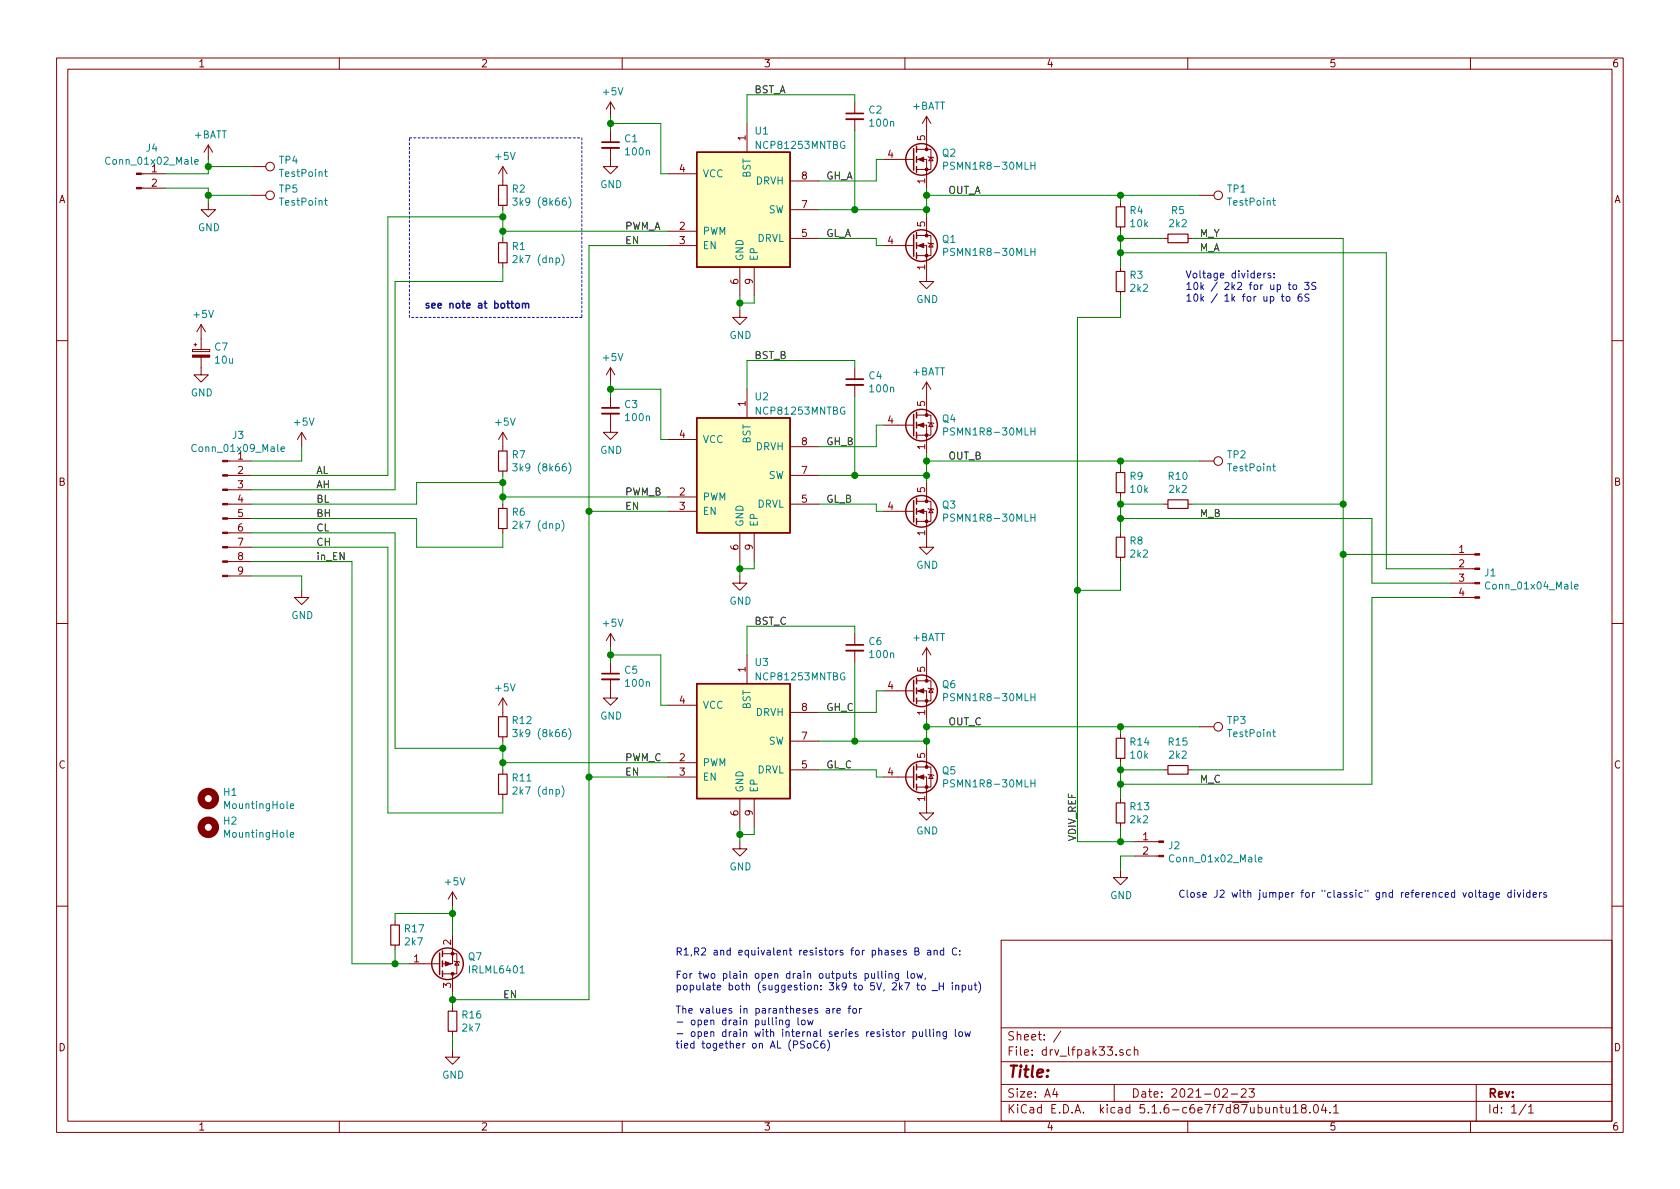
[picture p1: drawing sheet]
EESchema Schematic File Version 4
EELAYER 30 0
EELAYER END
$Descr A4 11693 8268
encoding utf-8
Sheet 1 1
Title ""
Date "2021-02-23"
Rev ""
Comp ""
Comment1 ""
Comment2 ""
Comment3 ""
Comment4 ""
$EndDescr
$Comp
L Transistor_FET:BUK7M6R3-40EX Q2
U 1 1
P 6350 1100
F 0 "Q2" H 6554 1146 50  0000 L CNN
F 1 "PSMN1R8-30MLH" H 6554 1055 50  0000 L CNN
F 2 "Package_TO_SOT_SMD:LFPAK33" H 6550 1025 50  0001 L CIN
F 3 "https://assets.nexperia.com/documents/data-sheet/BUK7M6R3-40E.pdf" V 6350 1100 50  0001 L CNN
	1    6350 1100
	1    0    0    -1  
$EndComp
$Comp
L Transistor_FET:BUK7M6R3-40EX Q1
U 1 1
P 6350 1700
F 0 "Q1" H 6554 1746 50  0000 L CNN
F 1 "PSMN1R8-30MLH" H 6554 1655 50  0000 L CNN
F 2 "Package_TO_SOT_SMD:LFPAK33" H 6550 1625 50  0001 L CIN
F 3 "https://assets.nexperia.com/documents/data-sheet/BUK7M6R3-40E.pdf" V 6350 1700 50  0001 L CNN
	1    6350 1700
	1    0    0    -1  
$EndComp
Wire Wire Line
	6450 1300 6450 1350
$Comp
L BLHeli_Drv_SIZ322DT:NCP81253MNTBG U1
U 1 1
P 5200 1450
F 0 "U1" H 5250 2000 50  0000 L CNN
F 1 "NCP81253MNTBG" H 5250 1900 50  0000 L CNN
F 2 "Package_DFN_QFN:DFN-8-1EP_2x2mm_P0.5mm_EP0.9x1.3mm" H 5200 1450 50  0001 C CNN
F 3 "" H 5200 1450 50  0001 C CNN
	1    5200 1450
	1    0    0    -1  
$EndComp
$Comp
L Device:C_Small C2
U 1 1
P 5950 800
F 0 "C2" H 6042 846 50  0000 L CNN
F 1 "100n" H 6042 755 50  0000 L CNN
F 2 "Capacitor_SMD:C_0603_1608Metric" H 5950 800 50  0001 C CNN
F 3 "~" H 5950 800 50  0001 C CNN
	1    5950 800 
	1    0    0    -1  
$EndComp
$Comp
L Device:C_Small C1
U 1 1
P 4250 1000
F 0 "C1" H 4342 1046 50  0000 L CNN
F 1 "100n" H 4342 955 50  0000 L CNN
F 2 "Capacitor_SMD:C_0603_1608Metric" H 4250 1000 50  0001 C CNN
F 3 "~" H 4250 1000 50  0001 C CNN
	1    4250 1000
	1    0    0    -1  
$EndComp
$Comp
L power:+5V #PWR0101
U 1 1
P 4250 800
F 0 "#PWR0101" H 4250 650 50  0001 C CNN
F 1 "+5V" H 4265 973 50  0000 C CNN
F 2 "" H 4250 800 50  0001 C CNN
F 3 "" H 4250 800 50  0001 C CNN
	1    4250 800 
	1    0    0    -1  
$EndComp
$Comp
L power:+BATT #PWR0102
U 1 1
P 6450 900
F 0 "#PWR0102" H 6450 750 50  0001 C CNN
F 1 "+BATT" H 6465 1073 50  0000 C CNN
F 2 "" H 6450 900 50  0001 C CNN
F 3 "" H 6450 900 50  0001 C CNN
	1    6450 900 
	1    0    0    -1  
$EndComp
$Comp
L power:GND #PWR0103
U 1 1
P 4250 1100
F 0 "#PWR0103" H 4250 850 50  0001 C CNN
F 1 "GND" H 4255 927 50  0000 C CNN
F 2 "" H 4250 1100 50  0001 C CNN
F 3 "" H 4250 1100 50  0001 C CNN
	1    4250 1100
	1    0    0    -1  
$EndComp
$Comp
L Connector:Conn_01x02_Male J4
U 1 1
P 950 1200
F 0 "J4" H 1058 1381 50  0000 C CNN
F 1 "Conn_01x02_Male" H 1058 1290 50  0000 C CNN
F 2 "Connector_PinHeader_2.54mm:PinHeader_1x02_P2.54mm_Vertical" H 950 1200 50  0001 C CNN
F 3 "~" H 950 1200 50  0001 C CNN
	1    950  1200
	1    0    0    -1  
$EndComp
$Comp
L Device:R_Small R3
U 1 1
P 7800 1950
F 0 "R3" H 7859 1996 50  0000 L CNN
F 1 "2k2" H 7859 1905 50  0000 L CNN
F 2 "Resistor_SMD:R_0603_1608Metric" H 7800 1950 50  0001 C CNN
F 3 "~" H 7800 1950 50  0001 C CNN
	1    7800 1950
	1    0    0    -1  
$EndComp
Wire Wire Line
	5700 1450 5950 1450
Connection ~ 6450 1450
Wire Wire Line
	6450 1450 6450 1500
Wire Wire Line
	5700 1250 6100 1250
Wire Wire Line
	6100 1250 6100 1100
Wire Wire Line
	6100 1100 6150 1100
Wire Wire Line
	5700 1650 6100 1650
Wire Wire Line
	6100 1650 6100 1700
Wire Wire Line
	6100 1700 6150 1700
Connection ~ 6450 1350
Wire Wire Line
	6450 1350 6450 1450
Wire Wire Line
	5200 850  5200 650 
Wire Wire Line
	5200 650  5950 650 
Wire Wire Line
	5950 650  5950 700 
Wire Wire Line
	5950 900  5950 1450
Connection ~ 5950 1450
Wire Wire Line
	5950 1450 6450 1450
Wire Wire Line
	4250 900  4250 850 
Wire Wire Line
	4250 850  4600 850 
Wire Wire Line
	4600 850  4600 1200
Wire Wire Line
	4600 1200 4650 1200
Wire Wire Line
	4250 800  4250 850 
Connection ~ 4250 850 
$Comp
L power:GND #PWR0104
U 1 1
P 5150 2150
F 0 "#PWR0104" H 5150 1900 50  0001 C CNN
F 1 "GND" H 5155 1977 50  0000 C CNN
F 2 "" H 5150 2150 50  0001 C CNN
F 3 "" H 5150 2150 50  0001 C CNN
	1    5150 2150
	1    0    0    -1  
$EndComp
Wire Wire Line
	5150 2150 5150 2100
Wire Wire Line
	5150 2100 5250 2100
Wire Wire Line
	5250 2100 5250 2050
Connection ~ 5150 2100
Wire Wire Line
	5150 2100 5150 2050
$Comp
L Device:R_Small R5
U 1 1
P 8200 1650
F 0 "R5" V 8004 1650 50  0000 C CNN
F 1 "2k2" V 8095 1650 50  0000 C CNN
F 2 "Resistor_SMD:R_0603_1608Metric" H 8200 1650 50  0001 C CNN
F 3 "~" H 8200 1650 50  0001 C CNN
	1    8200 1650
	0    1    1    0   
$EndComp
$Comp
L Device:R_Small R4
U 1 1
P 7800 1500
F 0 "R4" H 7859 1546 50  0000 L CNN
F 1 "10k" H 7859 1455 50  0000 L CNN
F 2 "Resistor_SMD:R_0603_1608Metric" H 7800 1500 50  0001 C CNN
F 3 "~" H 7800 1500 50  0001 C CNN
	1    7800 1500
	1    0    0    -1  
$EndComp
$Comp
L Device:R_Small R2
U 1 1
P 3500 1350
F 0 "R2" H 3559 1396 50  0000 L CNN
F 1 "3k9 (8k66)" H 3559 1305 50  0000 L CNN
F 2 "Resistor_SMD:R_0603_1608Metric" H 3500 1350 50  0001 C CNN
F 3 "~" H 3500 1350 50  0001 C CNN
	1    3500 1350
	1    0    0    -1  
$EndComp
$Comp
L Device:R_Small R1
U 1 1
P 3500 1750
F 0 "R1" H 3559 1796 50  0000 L CNN
F 1 "2k7 (dnp)" H 3559 1705 50  0000 L CNN
F 2 "Resistor_SMD:R_0603_1608Metric" H 3500 1750 50  0001 C CNN
F 3 "~" H 3500 1750 50  0001 C CNN
	1    3500 1750
	1    0    0    -1  
$EndComp
$Comp
L Transistor_FET:IRLML6402 Q7
U 1 1
P 3050 6700
F 0 "Q7" H 3254 6654 50  0000 L CNN
F 1 "IRLML6401" H 3254 6745 50  0000 L CNN
F 2 "Package_TO_SOT_SMD:SOT-23" H 3250 6625 50  0001 L CIN
F 3 "https://www.infineon.com/dgdl/irlml6402pbf.pdf?fileId=5546d462533600a401535668d5c2263c" H 3050 6700 50  0001 L CNN
	1    3050 6700
	1    0    0    1   
$EndComp
$Comp
L Device:R_Small R17
U 1 1
P 2750 6500
F 0 "R17" H 2809 6546 50  0000 L CNN
F 1 "2k7" H 2809 6455 50  0000 L CNN
F 2 "Resistor_SMD:R_0603_1608Metric" H 2750 6500 50  0001 C CNN
F 3 "~" H 2750 6500 50  0001 C CNN
	1    2750 6500
	1    0    0    -1  
$EndComp
$Comp
L power:+5V #PWR0105
U 1 1
P 3150 6300
F 0 "#PWR0105" H 3150 6150 50  0001 C CNN
F 1 "+5V" H 3165 6473 50  0000 C CNN
F 2 "" H 3150 6300 50  0001 C CNN
F 3 "" H 3150 6300 50  0001 C CNN
	1    3150 6300
	1    0    0    -1  
$EndComp
$Comp
L Connector:Conn_01x09_Male J3
U 1 1
P 1550 3600
F 0 "J3" H 1658 4181 50  0000 C CNN
F 1 "Conn_01x09_Male" H 1658 4090 50  0000 C CNN
F 2 "Connector_PinHeader_2.54mm:PinHeader_1x09_P2.54mm_Vertical" H 1550 3600 50  0001 C CNN
F 3 "~" H 1550 3600 50  0001 C CNN
	1    1550 3600
	1    0    0    -1  
$EndComp
$Comp
L Connector:TestPoint TP1
U 1 1
P 8350 1350
F 0 "TP1" V 8304 1538 50  0000 L CNN
F 1 "TestPoint" V 8395 1538 50  0000 L CNN
F 2 "TestPoint:TestPoint_Pad_2.0x2.0mm" H 8550 1350 50  0001 C CNN
F 3 "~" H 8550 1350 50  0001 C CNN
	1    8350 1350
	0    1    1    0   
$EndComp
$Comp
L Device:CP_Small C7
U 1 1
P 1400 2450
F 0 "C7" H 1488 2496 50  0000 L CNN
F 1 "10u" H 1488 2405 50  0000 L CNN
F 2 "Capacitor_Tantalum_SMD:CP_EIA-3216-18_Kemet-A" H 1400 2450 50  0001 C CNN
F 3 "~" H 1400 2450 50  0001 C CNN
	1    1400 2450
	1    0    0    -1  
$EndComp
$Comp
L power:+BATT #PWR0106
U 1 1
P 1450 1100
F 0 "#PWR0106" H 1450 950 50  0001 C CNN
F 1 "+BATT" H 1465 1273 50  0000 C CNN
F 2 "" H 1450 1100 50  0001 C CNN
F 3 "" H 1450 1100 50  0001 C CNN
	1    1450 1100
	1    0    0    -1  
$EndComp
$Comp
L power:GND #PWR0107
U 1 1
P 1450 1400
F 0 "#PWR0107" H 1450 1150 50  0001 C CNN
F 1 "GND" H 1455 1227 50  0000 C CNN
F 2 "" H 1450 1400 50  0001 C CNN
F 3 "" H 1450 1400 50  0001 C CNN
	1    1450 1400
	1    0    0    -1  
$EndComp
Wire Wire Line
	6450 1350 7800 1350
Wire Wire Line
	7800 1400 7800 1350
Connection ~ 7800 1350
Wire Wire Line
	7800 1350 8350 1350
$Comp
L power:GND #PWR0108
U 1 1
P 6450 1900
F 0 "#PWR0108" H 6450 1650 50  0001 C CNN
F 1 "GND" H 6455 1727 50  0000 C CNN
F 2 "" H 6450 1900 50  0001 C CNN
F 3 "" H 6450 1900 50  0001 C CNN
	1    6450 1900
	1    0    0    -1  
$EndComp
Wire Wire Line
	7800 1600 7800 1650
Wire Wire Line
	7800 1650 8100 1650
Connection ~ 7800 1650
Wire Wire Line
	7800 1650 7800 1750
Connection ~ 7800 1750
Wire Wire Line
	7800 1750 7800 1850
$Comp
L power:+5V #PWR0109
U 1 1
P 3500 1250
F 0 "#PWR0109" H 3500 1100 50  0001 C CNN
F 1 "+5V" H 3515 1423 50  0000 C CNN
F 2 "" H 3500 1250 50  0001 C CNN
F 3 "" H 3500 1250 50  0001 C CNN
	1    3500 1250
	1    0    0    -1  
$EndComp
Wire Wire Line
	3500 1650 3500 1600
Connection ~ 3500 1500
Wire Wire Line
	3500 1500 3500 1450
Text Label 4350 1700 0    50   ~ 0
EN
Wire Wire Line
	3500 1600 4650 1600
Connection ~ 3500 1600
Wire Wire Line
	3500 1600 3500 1500
Wire Wire Line
	7800 1750 9650 1750
Wire Wire Line
	8300 1650 9350 1650
$Comp
L Connector:Conn_01x02_Male J2
U 1 1
P 8100 5850
F 0 "J2" H 8072 5824 50  0000 R CNN
F 1 "Conn_01x02_Male" H 8072 5733 50  0000 R CNN
F 2 "Connector_PinHeader_2.54mm:PinHeader_1x02_P2.54mm_Vertical" H 8100 5850 50  0001 C CNN
F 3 "~" H 8100 5850 50  0001 C CNN
	1    8100 5850
	-1   0    0    -1  
$EndComp
$Comp
L power:GND #PWR0110
U 1 1
P 7800 6050
F 0 "#PWR0110" H 7800 5800 50  0001 C CNN
F 1 "GND" H 7805 5877 50  0000 C CNN
F 2 "" H 7800 6050 50  0001 C CNN
F 3 "" H 7800 6050 50  0001 C CNN
	1    7800 6050
	1    0    0    -1  
$EndComp
Connection ~ 9350 3500
Wire Wire Line
	9350 1650 9350 3500
Connection ~ 9350 3850
Wire Wire Line
	9350 3500 9350 3850
Wire Wire Line
	8300 3500 9350 3500
Wire Wire Line
	9350 3850 10100 3850
Wire Wire Line
	9350 5350 9350 3850
Wire Wire Line
	8300 5350 9350 5350
Wire Wire Line
	7800 5450 9550 5450
Wire Wire Line
	9550 4150 10100 4150
Wire Wire Line
	9550 5450 9550 4150
Wire Wire Line
	7800 3600 9550 3600
Wire Wire Line
	9550 4050 10100 4050
Wire Wire Line
	9550 3600 9550 4050
Wire Wire Line
	9650 1750 9650 3950
Wire Wire Line
	9650 3950 10100 3950
Wire Wire Line
	3500 5300 3500 5200
Connection ~ 3500 5300
Wire Wire Line
	3500 5300 4650 5300
Text Label 4350 5400 0    50   ~ 0
EN
Wire Wire Line
	3500 5200 3500 5150
Connection ~ 3500 5200
Wire Wire Line
	3500 5350 3500 5300
$Comp
L power:+5V #PWR0111
U 1 1
P 3500 4950
F 0 "#PWR0111" H 3500 4800 50  0001 C CNN
F 1 "+5V" H 3515 5123 50  0000 C CNN
F 2 "" H 3500 4950 50  0001 C CNN
F 3 "" H 3500 4950 50  0001 C CNN
	1    3500 4950
	1    0    0    -1  
$EndComp
Wire Wire Line
	7800 5450 7800 5550
Connection ~ 7800 5450
Wire Wire Line
	7800 5350 7800 5450
Connection ~ 7800 5350
Wire Wire Line
	7800 5350 8100 5350
Wire Wire Line
	7800 5300 7800 5350
$Comp
L power:GND #PWR0112
U 1 1
P 6450 5600
F 0 "#PWR0112" H 6450 5350 50  0001 C CNN
F 1 "GND" H 6455 5427 50  0000 C CNN
F 2 "" H 6450 5600 50  0001 C CNN
F 3 "" H 6450 5600 50  0001 C CNN
	1    6450 5600
	1    0    0    -1  
$EndComp
Wire Wire Line
	7800 5050 8350 5050
Connection ~ 7800 5050
Wire Wire Line
	7800 5100 7800 5050
Wire Wire Line
	6450 5050 7800 5050
$Comp
L Connector:TestPoint TP3
U 1 1
P 8350 5050
F 0 "TP3" V 8304 5238 50  0000 L CNN
F 1 "TestPoint" V 8395 5238 50  0000 L CNN
F 2 "TestPoint:TestPoint_Pad_2.0x2.0mm" H 8550 5050 50  0001 C CNN
F 3 "~" H 8550 5050 50  0001 C CNN
	1    8350 5050
	0    1    1    0   
$EndComp
$Comp
L Device:R_Small R11
U 1 1
P 3500 5450
F 0 "R11" H 3559 5496 50  0000 L CNN
F 1 "2k7 (dnp)" H 3559 5405 50  0000 L CNN
F 2 "Resistor_SMD:R_0603_1608Metric" H 3500 5450 50  0001 C CNN
F 3 "~" H 3500 5450 50  0001 C CNN
	1    3500 5450
	1    0    0    -1  
$EndComp
$Comp
L Device:R_Small R14
U 1 1
P 7800 5200
F 0 "R14" H 7859 5246 50  0000 L CNN
F 1 "10k" H 7859 5155 50  0000 L CNN
F 2 "Resistor_SMD:R_0603_1608Metric" H 7800 5200 50  0001 C CNN
F 3 "~" H 7800 5200 50  0001 C CNN
	1    7800 5200
	1    0    0    -1  
$EndComp
$Comp
L Device:R_Small R15
U 1 1
P 8200 5350
F 0 "R15" V 8004 5350 50  0000 C CNN
F 1 "2k2" V 8095 5350 50  0000 C CNN
F 2 "Resistor_SMD:R_0603_1608Metric" H 8200 5350 50  0001 C CNN
F 3 "~" H 8200 5350 50  0001 C CNN
	1    8200 5350
	0    1    1    0   
$EndComp
Wire Wire Line
	5150 5800 5150 5750
Connection ~ 5150 5800
Wire Wire Line
	5250 5800 5250 5750
Wire Wire Line
	5150 5800 5250 5800
Wire Wire Line
	5150 5850 5150 5800
$Comp
L power:GND #PWR0113
U 1 1
P 5150 5850
F 0 "#PWR0113" H 5150 5600 50  0001 C CNN
F 1 "GND" H 5155 5677 50  0000 C CNN
F 2 "" H 5150 5850 50  0001 C CNN
F 3 "" H 5150 5850 50  0001 C CNN
	1    5150 5850
	1    0    0    -1  
$EndComp
Connection ~ 4250 4550
Wire Wire Line
	4250 4500 4250 4550
Wire Wire Line
	4600 4900 4650 4900
Wire Wire Line
	4600 4550 4600 4900
Wire Wire Line
	4250 4550 4600 4550
Wire Wire Line
	4250 4600 4250 4550
Wire Wire Line
	5950 5150 6450 5150
Connection ~ 5950 5150
Wire Wire Line
	5950 4600 5950 5150
Wire Wire Line
	5950 4350 5950 4400
Wire Wire Line
	5200 4350 5950 4350
Wire Wire Line
	5200 4550 5200 4350
Wire Wire Line
	6450 5050 6450 5150
Connection ~ 6450 5050
Wire Wire Line
	6100 5400 6150 5400
Wire Wire Line
	6100 5350 6100 5400
Wire Wire Line
	5700 5350 6100 5350
Wire Wire Line
	6100 4800 6150 4800
Wire Wire Line
	6100 4950 6100 4800
Wire Wire Line
	5700 4950 6100 4950
Wire Wire Line
	6450 5150 6450 5200
Connection ~ 6450 5150
Wire Wire Line
	5700 5150 5950 5150
$Comp
L Device:R_Small R13
U 1 1
P 7800 5650
F 0 "R13" H 7859 5696 50  0000 L CNN
F 1 "2k2" H 7859 5605 50  0000 L CNN
F 2 "Resistor_SMD:R_0603_1608Metric" H 7800 5650 50  0001 C CNN
F 3 "~" H 7800 5650 50  0001 C CNN
	1    7800 5650
	1    0    0    -1  
$EndComp
$Comp
L power:GND #PWR0114
U 1 1
P 4250 4800
F 0 "#PWR0114" H 4250 4550 50  0001 C CNN
F 1 "GND" H 4255 4627 50  0000 C CNN
F 2 "" H 4250 4800 50  0001 C CNN
F 3 "" H 4250 4800 50  0001 C CNN
	1    4250 4800
	1    0    0    -1  
$EndComp
$Comp
L power:+BATT #PWR0115
U 1 1
P 6450 4600
F 0 "#PWR0115" H 6450 4450 50  0001 C CNN
F 1 "+BATT" H 6465 4773 50  0000 C CNN
F 2 "" H 6450 4600 50  0001 C CNN
F 3 "" H 6450 4600 50  0001 C CNN
	1    6450 4600
	1    0    0    -1  
$EndComp
$Comp
L power:+5V #PWR0116
U 1 1
P 4250 4500
F 0 "#PWR0116" H 4250 4350 50  0001 C CNN
F 1 "+5V" H 4265 4673 50  0000 C CNN
F 2 "" H 4250 4500 50  0001 C CNN
F 3 "" H 4250 4500 50  0001 C CNN
	1    4250 4500
	1    0    0    -1  
$EndComp
$Comp
L Device:C_Small C5
U 1 1
P 4250 4700
F 0 "C5" H 4342 4746 50  0000 L CNN
F 1 "100n" H 4342 4655 50  0000 L CNN
F 2 "Capacitor_SMD:C_0603_1608Metric" H 4250 4700 50  0001 C CNN
F 3 "~" H 4250 4700 50  0001 C CNN
	1    4250 4700
	1    0    0    -1  
$EndComp
$Comp
L Device:C_Small C6
U 1 1
P 5950 4500
F 0 "C6" H 6042 4546 50  0000 L CNN
F 1 "100n" H 6042 4455 50  0000 L CNN
F 2 "Capacitor_SMD:C_0603_1608Metric" H 5950 4500 50  0001 C CNN
F 3 "~" H 5950 4500 50  0001 C CNN
	1    5950 4500
	1    0    0    -1  
$EndComp
$Comp
L BLHeli_Drv_SIZ322DT:NCP81253MNTBG U3
U 1 1
P 5200 5150
F 0 "U3" H 5250 5700 50  0000 L CNN
F 1 "NCP81253MNTBG" H 5250 5600 50  0000 L CNN
F 2 "Package_DFN_QFN:DFN-8-1EP_2x2mm_P0.5mm_EP0.9x1.3mm" H 5200 5150 50  0001 C CNN
F 3 "" H 5200 5150 50  0001 C CNN
	1    5200 5150
	1    0    0    -1  
$EndComp
Wire Wire Line
	6450 5000 6450 5050
$Comp
L Transistor_FET:BUK7M6R3-40EX Q5
U 1 1
P 6350 5400
F 0 "Q5" H 6554 5446 50  0000 L CNN
F 1 "PSMN1R8-30MLH" H 6554 5355 50  0000 L CNN
F 2 "Package_TO_SOT_SMD:LFPAK33" H 6550 5325 50  0001 L CIN
F 3 "https://assets.nexperia.com/documents/data-sheet/BUK7M6R3-40E.pdf" V 6350 5400 50  0001 L CNN
	1    6350 5400
	1    0    0    -1  
$EndComp
$Comp
L Transistor_FET:BUK7M6R3-40EX Q6
U 1 1
P 6350 4800
F 0 "Q6" H 6554 4846 50  0000 L CNN
F 1 "PSMN1R8-30MLH" H 6554 4755 50  0000 L CNN
F 2 "Package_TO_SOT_SMD:LFPAK33" H 6550 4725 50  0001 L CIN
F 3 "https://assets.nexperia.com/documents/data-sheet/BUK7M6R3-40E.pdf" V 6350 4800 50  0001 L CNN
	1    6350 4800
	1    0    0    -1  
$EndComp
Wire Wire Line
	3500 3450 3500 3350
Connection ~ 3500 3450
Wire Wire Line
	3500 3450 4650 3450
Text Label 4350 3550 0    50   ~ 0
EN
Wire Wire Line
	3500 3350 3500 3300
Connection ~ 3500 3350
Wire Wire Line
	3500 3500 3500 3450
$Comp
L power:+5V #PWR0117
U 1 1
P 3500 3100
F 0 "#PWR0117" H 3500 2950 50  0001 C CNN
F 1 "+5V" H 3515 3273 50  0000 C CNN
F 2 "" H 3500 3100 50  0001 C CNN
F 3 "" H 3500 3100 50  0001 C CNN
	1    3500 3100
	1    0    0    -1  
$EndComp
Wire Wire Line
	7800 3600 7800 3700
Connection ~ 7800 3600
Wire Wire Line
	7800 3500 7800 3600
Connection ~ 7800 3500
Wire Wire Line
	7800 3500 8100 3500
Wire Wire Line
	7800 3450 7800 3500
$Comp
L power:GND #PWR0118
U 1 1
P 6450 3750
F 0 "#PWR0118" H 6450 3500 50  0001 C CNN
F 1 "GND" H 6455 3577 50  0000 C CNN
F 2 "" H 6450 3750 50  0001 C CNN
F 3 "" H 6450 3750 50  0001 C CNN
	1    6450 3750
	1    0    0    -1  
$EndComp
Wire Wire Line
	7800 3200 8350 3200
Connection ~ 7800 3200
Wire Wire Line
	7800 3250 7800 3200
Wire Wire Line
	6450 3200 7800 3200
$Comp
L Connector:TestPoint TP2
U 1 1
P 8350 3200
F 0 "TP2" V 8304 3388 50  0000 L CNN
F 1 "TestPoint" V 8395 3388 50  0000 L CNN
F 2 "TestPoint:TestPoint_Pad_2.0x2.0mm" H 8550 3200 50  0001 C CNN
F 3 "~" H 8550 3200 50  0001 C CNN
	1    8350 3200
	0    1    1    0   
$EndComp
$Comp
L Device:R_Small R6
U 1 1
P 3500 3600
F 0 "R6" H 3559 3646 50  0000 L CNN
F 1 "2k7 (dnp)" H 3559 3555 50  0000 L CNN
F 2 "Resistor_SMD:R_0603_1608Metric" H 3500 3600 50  0001 C CNN
F 3 "~" H 3500 3600 50  0001 C CNN
	1    3500 3600
	1    0    0    -1  
$EndComp
$Comp
L Device:R_Small R7
U 1 1
P 3500 3200
F 0 "R7" H 3559 3246 50  0000 L CNN
F 1 "3k9 (8k66)" H 3559 3155 50  0000 L CNN
F 2 "Resistor_SMD:R_0603_1608Metric" H 3500 3200 50  0001 C CNN
F 3 "~" H 3500 3200 50  0001 C CNN
	1    3500 3200
	1    0    0    -1  
$EndComp
$Comp
L Device:R_Small R9
U 1 1
P 7800 3350
F 0 "R9" H 7859 3396 50  0000 L CNN
F 1 "10k" H 7859 3305 50  0000 L CNN
F 2 "Resistor_SMD:R_0603_1608Metric" H 7800 3350 50  0001 C CNN
F 3 "~" H 7800 3350 50  0001 C CNN
	1    7800 3350
	1    0    0    -1  
$EndComp
$Comp
L Device:R_Small R10
U 1 1
P 8200 3500
F 0 "R10" V 8004 3500 50  0000 C CNN
F 1 "2k2" V 8095 3500 50  0000 C CNN
F 2 "Resistor_SMD:R_0603_1608Metric" H 8200 3500 50  0001 C CNN
F 3 "~" H 8200 3500 50  0001 C CNN
	1    8200 3500
	0    1    1    0   
$EndComp
Wire Wire Line
	5150 3950 5150 3900
Connection ~ 5150 3950
Wire Wire Line
	5250 3950 5250 3900
Wire Wire Line
	5150 3950 5250 3950
Wire Wire Line
	5150 4000 5150 3950
$Comp
L power:GND #PWR0119
U 1 1
P 5150 4000
F 0 "#PWR0119" H 5150 3750 50  0001 C CNN
F 1 "GND" H 5155 3827 50  0000 C CNN
F 2 "" H 5150 4000 50  0001 C CNN
F 3 "" H 5150 4000 50  0001 C CNN
	1    5150 4000
	1    0    0    -1  
$EndComp
Connection ~ 4250 2700
Wire Wire Line
	4250 2650 4250 2700
Wire Wire Line
	4600 3050 4650 3050
Wire Wire Line
	4600 2700 4600 3050
Wire Wire Line
	4250 2700 4600 2700
Wire Wire Line
	4250 2750 4250 2700
Wire Wire Line
	5950 3300 6450 3300
Connection ~ 5950 3300
Wire Wire Line
	5950 2750 5950 3300
Wire Wire Line
	5950 2500 5950 2550
Wire Wire Line
	5200 2500 5950 2500
Wire Wire Line
	5200 2700 5200 2500
Wire Wire Line
	6450 3200 6450 3300
Connection ~ 6450 3200
Wire Wire Line
	6100 3550 6150 3550
Wire Wire Line
	6100 3500 6100 3550
Wire Wire Line
	5700 3500 6100 3500
Wire Wire Line
	6100 2950 6150 2950
Wire Wire Line
	6100 3100 6100 2950
Wire Wire Line
	5700 3100 6100 3100
Wire Wire Line
	6450 3300 6450 3350
Connection ~ 6450 3300
Wire Wire Line
	5700 3300 5950 3300
$Comp
L Device:R_Small R8
U 1 1
P 7800 3800
F 0 "R8" H 7859 3846 50  0000 L CNN
F 1 "2k2" H 7859 3755 50  0000 L CNN
F 2 "Resistor_SMD:R_0603_1608Metric" H 7800 3800 50  0001 C CNN
F 3 "~" H 7800 3800 50  0001 C CNN
	1    7800 3800
	1    0    0    -1  
$EndComp
$Comp
L power:GND #PWR0120
U 1 1
P 4250 2950
F 0 "#PWR0120" H 4250 2700 50  0001 C CNN
F 1 "GND" H 4255 2777 50  0000 C CNN
F 2 "" H 4250 2950 50  0001 C CNN
F 3 "" H 4250 2950 50  0001 C CNN
	1    4250 2950
	1    0    0    -1  
$EndComp
$Comp
L power:+BATT #PWR0121
U 1 1
P 6450 2750
F 0 "#PWR0121" H 6450 2600 50  0001 C CNN
F 1 "+BATT" H 6465 2923 50  0000 C CNN
F 2 "" H 6450 2750 50  0001 C CNN
F 3 "" H 6450 2750 50  0001 C CNN
	1    6450 2750
	1    0    0    -1  
$EndComp
$Comp
L power:+5V #PWR0122
U 1 1
P 4250 2650
F 0 "#PWR0122" H 4250 2500 50  0001 C CNN
F 1 "+5V" H 4265 2823 50  0000 C CNN
F 2 "" H 4250 2650 50  0001 C CNN
F 3 "" H 4250 2650 50  0001 C CNN
	1    4250 2650
	1    0    0    -1  
$EndComp
$Comp
L Device:C_Small C3
U 1 1
P 4250 2850
F 0 "C3" H 4342 2896 50  0000 L CNN
F 1 "100n" H 4342 2805 50  0000 L CNN
F 2 "Capacitor_SMD:C_0603_1608Metric" H 4250 2850 50  0001 C CNN
F 3 "~" H 4250 2850 50  0001 C CNN
	1    4250 2850
	1    0    0    -1  
$EndComp
$Comp
L Device:C_Small C4
U 1 1
P 5950 2650
F 0 "C4" H 6042 2696 50  0000 L CNN
F 1 "100n" H 6042 2605 50  0000 L CNN
F 2 "Capacitor_SMD:C_0603_1608Metric" H 5950 2650 50  0001 C CNN
F 3 "~" H 5950 2650 50  0001 C CNN
	1    5950 2650
	1    0    0    -1  
$EndComp
$Comp
L BLHeli_Drv_SIZ322DT:NCP81253MNTBG U2
U 1 1
P 5200 3300
F 0 "U2" H 5250 3850 50  0000 L CNN
F 1 "NCP81253MNTBG" H 5250 3750 50  0000 L CNN
F 2 "Package_DFN_QFN:DFN-8-1EP_2x2mm_P0.5mm_EP0.9x1.3mm" H 5200 3300 50  0001 C CNN
F 3 "" H 5200 3300 50  0001 C CNN
	1    5200 3300
	1    0    0    -1  
$EndComp
Wire Wire Line
	6450 3150 6450 3200
$Comp
L Transistor_FET:BUK7M6R3-40EX Q3
U 1 1
P 6350 3550
F 0 "Q3" H 6554 3596 50  0000 L CNN
F 1 "PSMN1R8-30MLH" H 6554 3505 50  0000 L CNN
F 2 "Package_TO_SOT_SMD:LFPAK33" H 6550 3475 50  0001 L CIN
F 3 "https://assets.nexperia.com/documents/data-sheet/BUK7M6R3-40E.pdf" V 6350 3550 50  0001 L CNN
	1    6350 3550
	1    0    0    -1  
$EndComp
$Comp
L Transistor_FET:BUK7M6R3-40EX Q4
U 1 1
P 6350 2950
F 0 "Q4" H 6554 2996 50  0000 L CNN
F 1 "PSMN1R8-30MLH" H 6554 2905 50  0000 L CNN
F 2 "Package_TO_SOT_SMD:LFPAK33" H 6550 2875 50  0001 L CIN
F 3 "https://assets.nexperia.com/documents/data-sheet/BUK7M6R3-40E.pdf" V 6350 2950 50  0001 L CNN
	1    6350 2950
	1    0    0    -1  
$EndComp
$Comp
L Connector:Conn_01x04_Male J1
U 1 1
P 10300 3950
F 0 "J1" H 10272 3924 50  0000 R CNN
F 1 "Conn_01x04_Male" H 10272 3833 50  0000 R CNN
F 2 "Connector_PinHeader_2.54mm:PinHeader_1x04_P2.54mm_Vertical" H 10300 3950 50  0001 C CNN
F 3 "~" H 10300 3950 50  0001 C CNN
	1    10300 3950
	-1   0    0    -1  
$EndComp
Wire Wire Line
	7800 5750 7800 5850
Wire Wire Line
	7800 5850 7900 5850
Wire Wire Line
	7900 5950 7800 5950
Wire Wire Line
	7800 5950 7800 6050
$Comp
L Connector:TestPoint TP4
U 1 1
P 1750 1150
F 0 "TP4" V 1704 1338 50  0000 L CNN
F 1 "TestPoint" V 1795 1338 50  0000 L CNN
F 2 "TestPoint:TestPoint_Pad_3.0x3.0mm" H 1950 1150 50  0001 C CNN
F 3 "~" H 1950 1150 50  0001 C CNN
	1    1750 1150
	0    1    1    0   
$EndComp
$Comp
L Connector:TestPoint TP5
U 1 1
P 1750 1350
F 0 "TP5" V 1704 1538 50  0000 L CNN
F 1 "TestPoint" V 1795 1538 50  0000 L CNN
F 2 "TestPoint:TestPoint_Pad_3.0x3.0mm" H 1950 1350 50  0001 C CNN
F 3 "~" H 1950 1350 50  0001 C CNN
	1    1750 1350
	0    1    1    0   
$EndComp
Wire Wire Line
	1150 1200 1450 1200
Wire Wire Line
	1450 1200 1450 1150
Wire Wire Line
	1150 1300 1450 1300
Wire Wire Line
	1450 1300 1450 1350
Wire Wire Line
	1450 1150 1750 1150
Wire Wire Line
	1750 1350 1450 1350
$Comp
L power:+5V #PWR0123
U 1 1
P 2100 3100
F 0 "#PWR0123" H 2100 2950 50  0001 C CNN
F 1 "+5V" H 2115 3273 50  0000 C CNN
F 2 "" H 2100 3100 50  0001 C CNN
F 3 "" H 2100 3100 50  0001 C CNN
	1    2100 3100
	1    0    0    -1  
$EndComp
Wire Wire Line
	1750 3200 2100 3200
Wire Wire Line
	2100 3200 2100 3100
$Comp
L power:GND #PWR0124
U 1 1
P 2100 4100
F 0 "#PWR0124" H 2100 3850 50  0001 C CNN
F 1 "GND" H 2105 3927 50  0000 C CNN
F 2 "" H 2100 4100 50  0001 C CNN
F 3 "" H 2100 4100 50  0001 C CNN
	1    2100 4100
	1    0    0    -1  
$EndComp
Wire Wire Line
	1750 4000 2100 4000
Wire Wire Line
	2100 4000 2100 4100
Wire Wire Line
	1750 3300 2700 3300
Wire Wire Line
	2700 3300 2700 1500
Wire Wire Line
	2700 1500 3500 1500
Wire Wire Line
	3500 1850 3500 1950
Wire Wire Line
	3500 1950 2750 1950
Wire Wire Line
	2750 1950 2750 3400
Wire Wire Line
	2750 3400 1750 3400
Wire Wire Line
	1750 3500 2900 3500
Wire Wire Line
	2900 3500 2900 3350
Wire Wire Line
	2900 3350 3500 3350
Wire Wire Line
	3500 3700 3500 3800
Wire Wire Line
	3500 3800 2900 3800
Wire Wire Line
	2900 3800 2900 3600
Wire Wire Line
	2900 3600 1750 3600
Wire Wire Line
	1750 3700 2750 3700
Wire Wire Line
	2750 3700 2750 5200
Wire Wire Line
	2750 5200 3500 5200
Wire Wire Line
	1750 3800 2700 3800
Wire Wire Line
	2700 3800 2700 5650
Wire Wire Line
	2700 5650 3500 5650
Wire Wire Line
	3500 5650 3500 5550
$Comp
L Device:R_Small R16
U 1 1
P 3150 7100
F 0 "R16" H 3209 7146 50  0000 L CNN
F 1 "2k7" H 3209 7055 50  0000 L CNN
F 2 "Resistor_SMD:R_0603_1608Metric" H 3150 7100 50  0001 C CNN
F 3 "~" H 3150 7100 50  0001 C CNN
	1    3150 7100
	1    0    0    -1  
$EndComp
$Comp
L power:GND #PWR0125
U 1 1
P 3150 7300
F 0 "#PWR0125" H 3150 7050 50  0001 C CNN
F 1 "GND" H 3155 7127 50  0000 C CNN
F 2 "" H 3150 7300 50  0001 C CNN
F 3 "" H 3150 7300 50  0001 C CNN
	1    3150 7300
	1    0    0    -1  
$EndComp
Wire Wire Line
	3150 7300 3150 7200
Wire Wire Line
	2750 6600 2750 6700
Wire Wire Line
	2750 6700 2850 6700
Wire Wire Line
	3150 7000 3150 6950
Connection ~ 3150 6950
Wire Wire Line
	3150 6950 3150 6900
Text Label 3500 6950 0    50   ~ 0
EN
Wire Wire Line
	1750 3900 2450 3900
Wire Wire Line
	2450 3900 2450 6700
Wire Wire Line
	2450 6700 2750 6700
Connection ~ 2750 6700
Text Label 2200 3400 0    50   ~ 0
AH
Text Label 2200 3300 0    50   ~ 0
AL
Text Label 2200 3600 0    50   ~ 0
BH
Text Label 2200 3500 0    50   ~ 0
BL
Text Label 2200 3800 0    50   ~ 0
CH
Text Label 2200 3700 0    50   ~ 0
CL
Text Label 2200 3900 0    50   ~ 0
in_EN
$Comp
L Device:R_Small R12
U 1 1
P 3500 5050
F 0 "R12" H 3559 5096 50  0000 L CNN
F 1 "3k9 (8k66)" H 3559 5005 50  0000 L CNN
F 2 "Resistor_SMD:R_0603_1608Metric" H 3500 5050 50  0001 C CNN
F 3 "~" H 3500 5050 50  0001 C CNN
	1    3500 5050
	1    0    0    -1  
$EndComp
Wire Wire Line
	7800 2050 7800 2200
Wire Wire Line
	7800 2200 7500 2200
Wire Wire Line
	7500 2200 7500 4100
Connection ~ 7800 5850
Wire Wire Line
	7800 3900 7800 4100
Wire Wire Line
	7500 5850 7800 5850
Wire Wire Line
	7500 4100 7800 4100
Connection ~ 7500 4100
Wire Wire Line
	7500 4100 7500 5850
Wire Wire Line
	2750 6400 2750 6350
Wire Wire Line
	2750 6350 3150 6350
Wire Wire Line
	3150 6350 3150 6300
Wire Wire Line
	3150 6350 3150 6500
Connection ~ 3150 6350
Wire Wire Line
	4100 1700 4100 3550
Wire Wire Line
	4100 1700 4650 1700
Wire Wire Line
	3150 6950 4100 6950
Wire Wire Line
	4100 5400 4650 5400
Connection ~ 4100 5400
Wire Wire Line
	4100 5400 4100 6950
Wire Wire Line
	4100 3550 4650 3550
Connection ~ 4100 3550
Wire Wire Line
	4100 3550 4100 5400
Text Label 4350 1600 0    50   ~ 0
PWM_A
Text Label 4350 3450 0    50   ~ 0
PWM_B
Text Label 4350 5300 0    50   ~ 0
PWM_C
Text Label 6600 1350 0    50   ~ 0
OUT_A
Text Label 6600 3200 0    50   ~ 0
OUT_B
Text Label 6600 5050 0    50   ~ 0
OUT_C
Text Label 5750 1250 0    50   ~ 0
GH_A
Text Label 5750 1650 0    50   ~ 0
GL_A
Text Label 5250 650  0    50   ~ 0
BST_A
Text Label 5250 2500 0    50   ~ 0
BST_B
Text Label 5750 3100 0    50   ~ 0
GH_B
Text Label 5750 3500 0    50   ~ 0
GL_B
Text Label 5250 4350 0    50   ~ 0
BST_C
Text Label 5750 4950 0    50   ~ 0
GH_C
Text Label 5750 5350 0    50   ~ 0
GL_C
Text Label 8350 1750 0    50   ~ 0
M_A
Text Label 8350 1650 0    50   ~ 0
M_Y
Text Label 8350 3600 0    50   ~ 0
M_B
Text Label 8350 5450 0    50   ~ 0
M_C
Text Label 7500 5850 1    50   ~ 0
VDIV_REF
Connection ~ 1450 1150
Wire Wire Line
	1450 1150 1450 1100
Connection ~ 1450 1350
Wire Wire Line
	1450 1350 1450 1400
$Comp
L power:+5V #PWR0126
U 1 1
P 1400 2350
F 0 "#PWR0126" H 1400 2200 50  0001 C CNN
F 1 "+5V" H 1415 2523 50  0000 C CNN
F 2 "" H 1400 2350 50  0001 C CNN
F 3 "" H 1400 2350 50  0001 C CNN
	1    1400 2350
	1    0    0    -1  
$EndComp
$Comp
L power:GND #PWR0127
U 1 1
P 1400 2550
F 0 "#PWR0127" H 1400 2300 50  0001 C CNN
F 1 "GND" H 1405 2377 50  0000 C CNN
F 2 "" H 1400 2550 50  0001 C CNN
F 3 "" H 1400 2550 50  0001 C CNN
	1    1400 2550
	1    0    0    -1  
$EndComp
Wire Notes Line
	2850 950  4050 950 
Wire Notes Line
	4050 950  4050 2200
Wire Notes Line
	4050 2200 2850 2200
Wire Notes Line
	2850 2200 2850 950 
Text Notes 2950 2150 0    50   ~ 10
see note at bottom
Text Notes 4700 7300 0    50   ~ 0
R1,R2 and equivalent resistors for phases B and C:\n\nFor two plain open drain outputs pulling low,\npopulate both (suggestion: 3k9 to 5V, 2k7 to _H input)\n\nThe values in parantheses are for\n- open drain pulling low\n- open drain with internal series resistor pulling low\ntied together on AL (PSoC6)
Text Notes 8200 6250 0    50   ~ 0
Close J2 with jumper for "classic" gnd referenced voltage dividers
Text Notes 8250 2100 0    50   ~ 0
Voltage dividers:\n10k / 2k2 for up to 3S\n10k / 1k for up to 6S
$Comp
L Mechanical:MountingHole H1
U 1 1
P 1450 5550
F 0 "H1" H 1550 5596 50  0000 L CNN
F 1 "MountingHole" H 1550 5505 50  0000 L CNN
F 2 "MountingHole:MountingHole_3.2mm_M3" H 1450 5550 50  0001 C CNN
F 3 "~" H 1450 5550 50  0001 C CNN
	1    1450 5550
	1    0    0    -1  
$EndComp
$Comp
L Mechanical:MountingHole H2
U 1 1
P 1450 5750
F 0 "H2" H 1550 5796 50  0000 L CNN
F 1 "MountingHole" H 1550 5705 50  0000 L CNN
F 2 "MountingHole:MountingHole_3.2mm_M3" H 1450 5750 50  0001 C CNN
F 3 "~" H 1450 5750 50  0001 C CNN
	1    1450 5750
	1    0    0    -1  
$EndComp
$EndSCHEMATC
